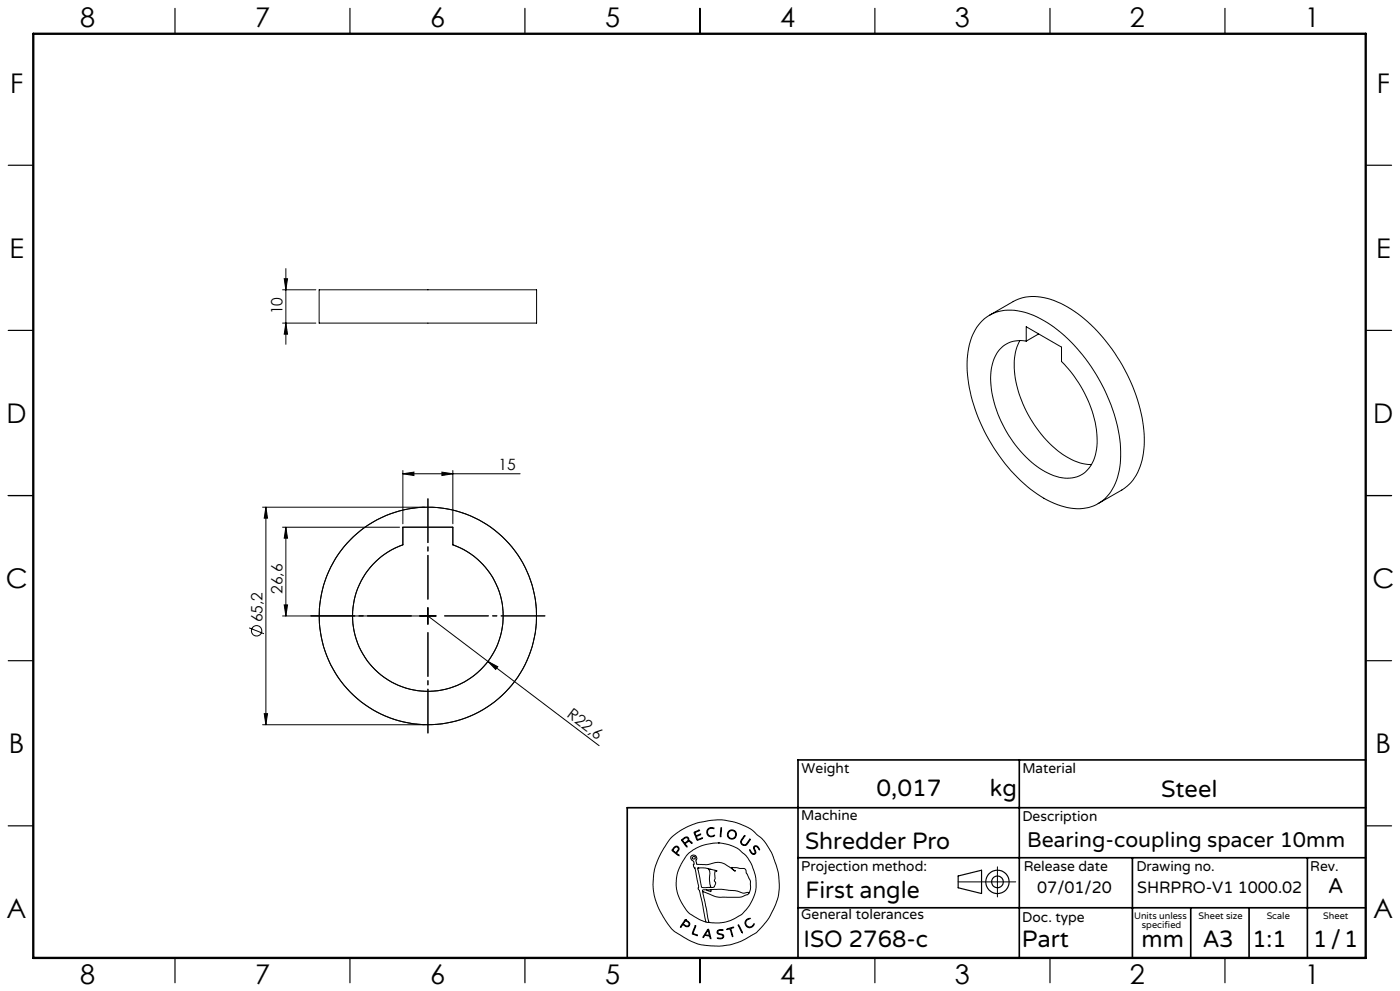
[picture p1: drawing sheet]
<svg xmlns="http://www.w3.org/2000/svg" width="420mm" height="297mm" viewBox="0 0 420 297" stroke-linecap="round" stroke-linejoin="round" font-family="sans-serif">
<g fill="none" stroke="#000" stroke-width=".3">
<path d="M84.8 86.9h10M84.8 96.8h10M85.3 83.5h1l-.5 3.4zM85.8 80.5v22.7M85.8 96.8l.5 3.4h-1zM95.7 86.9h65.3v9.9h-65.3zM294.7 96.1a12.9 12.9 0 0 1 13.4-2.3 40 40 0 0 1 19.3 16.1 47.5 47.5 0 0 1 8.8 27.9 16.1 16.1 0 0 1-5.9 12.6 13.5 13.5 0 0 1-13.1 .8 40.2 40.2 0 0 1-18.2-15.7 47.7 47.7 0 0 1-8.8-27.8 17.3 17.3 0 0 1 4.5-11.6zM296.9 94.5l7.1-4.1a15.2 15.2 0 0 1 14.2 .5 47.2 47.2 0 0 1 20.5 22.4 40.1 40.1 0 0 1 4.1 23.6 14.1 14.1 0 0 1-6.3 10l-7 4M300.4 104.2a8.2 8.2 0 0 1 7.5-2v-4.3l10.6 6.1v4.3a35.3 35.3 0 0 1 10.6 24.5 10.7 10.7 0 0 1-5.4 9.9 12.1 12.1 0 0 1-11-1.8 35.4 35.4 0 0 1-15.5-27.5 12.5 12.5 0 0 1 3.2-9.2zM306 102.1a19.2 19.2 0 0 0-.7 14.6 35.6 35.6 0 0 0 15.4 20.6 13.5 13.5 0 0 0 6.7 1.9M311.6 100.1l-3.7 2.1M78.8 152h48.6"/>
<path d="M79.8 152l.5 3.3h-1zM79.8 152v65.2M84.8 158h35.1M85.8 158v26.6M85.8 158l.5 3.3h-1zM120.9 158h15v5.3a22.6 22.6 0 0 1 10.6 34.7 22.6 22.6 0 0 1-36.3 0 22.6 22.6 0 0 1 10.7-34.7zM120.9 142l3.3-.5v1zM120.9 141v16M120.9 142h35.1M132.6 141.5l3.3 .5-3.3 .5zM135.9 141v16M74.8 188.2l4.4 1.7"/>
<path d="M84.8 184.6h46M85.3 181.3h1l-.5 3.3zM128.4 184.6l51.3 38.9M128.4 182.1v5M146.4 198.2l2.9 1.6-.6 .8zM78.8 217.2h48.6M79.3 213.9h1l-.5 3.3zM201.3 251.1l2.8-2.2 4.5-2.1 4.8-1 3.2-.1 3.7 .7 3.3 1.2 2 1.1 2.8 2.4 1.5 1.8 1.8 3.2 1.8 5.3 .3 3.5-.2 3-.8 2.8-1.7 3.7-1.8 2.5a16.5 16.5 0 0 1-6.7 5l-3.3 1.2-2.9 .4h-3.4l-2.9-.4-3.7-1.5-3.8-2.3-1.1-.9-1.2-1.6-2.3-3.7-1.2-2.8-.6-2.2-.3-3.1 .3-3.5 .9-3.2 2-4zM202 254.1l.7-.5 .6 .1 .4 .6-.1 .6a.64 .64 0 0 0-.3 1.1l.4 .5-1.7-1.2a.52 .52 0 0 1-.4-.5 .52 .52 0 0 1 .4-.6zM202.4 254l.4-.2 .5 .1 .2 .5-.2 .4a.73 .73 0 0 1-.7 .6 .73 .73 0 0 1-.7-.7zM204.5 251.6l1.1-.7h.6l.4 .3 .1 .8 .6 .2 .3 .5-.8-.5-.6 .2a.61 .61 0 0 0-.6 .5 .61 .61 0 0 0 .5 .7l-.1 .3-1.5-2zM204.8 251.7l.8-.6h.6l.2 .6-.5 .6a.52 .52 0 0 1-.6 .3 .52 .52 0 0 1-.4-.5z"/>
<path d="M208.2 249.4l1.7-.6-1 .5a.57 .57 0 0 0-.2 .9 .57 .57 0 0 0 .9 0l.6-.2-.8 .5a.46 .46 0 0 0-.5 .4 .46 .46 0 0 0 .3 .5l.1 .2 1.5-.5-1.7 .7zM212.3 248.5l.8-.5 1 .2 .1 .2-.9-.2-.7 .3-.3 .5v.7l.1 .4 .6 .4 1.3-.2a.53 .53 0 0 1-.3 .5 .53 .53 0 0 1-.5 0l-.9-.2-.4-.4-.2-1zM215.5 252.6l2.7 .4 3 1.2 2.3 1.9 .9 1.2 1.3 2.2 1.1 3.8-.1 3.5-.8 2.5a11.7 11.7 0 0 1-8.9 7.2l-2.6 .1-1.7-.2M215.5 252.6l-4.1 .6-3.4 1.5-2.1 1.8-2.1 3.5-.5 1.4-.4 2 .1 3 .9 2.9 2 3.4a9.1 9.1 0 0 0 4 2.9l1.9 .8M215.5 252.6h.1M216.3 248.1h.2v.6l-.2 1.9-.2 .2zM223.3 250.5l.1-.1 .1 .2-1.1 1.6 .2 .7 .7 .3a3.3 3.3 0 0 0 1.7-1.7v.2l-1 1.5-.4 .2-.7-.1-.6-.5-.1-.6zM224.9 254.7l.7 .9 .5 .3 .4-.3-.4-1.4 .2-.6h.9l.7 1-.1 .1-.9-1-.5 .1-.1 .4 .5 1.4-.6 .5-.9-.5zM299.2 259.8v9M205.6 275.6l-1.4 2-.1 .2h.2a.69 .69 0 0 1 .6-.6 .69 .69 0 0 1 .8 .4l.9 .1 .3-.9-1.3-1.2M205.6 275.6h.1M205.6 275.9l-.3 .5"/>
<path d="M205.7 275.9l1 .9-.1 .6-.6 .1a.7 .7 0 0 1-.9-.9l.2-.2M205.7 275.9h.1M208.5 277.5l.2-.1v.2l-.5 1.4a.56 .56 0 0 0-.2 .7 .56 .56 0 0 0 .7 .3l.5 .4-1.6-.6zM209.3 260.2l2.3-.1 3.1 .8 .4 .3a.35 .35 0 0 0-.5-.2 .35 .35 0 0 0-.1 .5v1.8l-.2 .7 .4 .8-.4 1-.5 .2h-2.6a.85 .85 0 0 1-.8-.2 .85 .85 0 0 1-.1-.9zM209.4 260.1h.1M210.8 267.2l1.9 9.2M210.8 267.2l3.7 1.5 1.3 .2h6.3l2.1-.8 .4-.3M211.8 276.4h.9M211.9 266.7h-1.1v.5M212.1 260.2a2.12 2.12 0 0 1 .8 2.7v1.9l.3 .9-.3 .2M212.3 278.6l.1-.1a4.3 4.3 0 0 1 .9 2.6v.2h-.2a.74 .74 0 0 0-.8-.8l-.2-.1a.82 .82 0 0 0-1.1 .6l-.1-.3zM212.3 278.9l.4 .9a.4 .4 0 0 1-.1 .6 .4 .4 0 0 1-.6-.2l-.4-.1z"/>
<path d="M212.4 278.9h.1M212.7 276.4h.1M213 260.6h.1M213.3 266.6l3.2-.1 4.2 .4 2.3 .8 1.1-.2a.3 .3 0 0 1 .4-.1 .3 .3 0 0 1 .1 .4M213.3 266.6v.6l-1.4-.5M213.3 266.6l-1.4 .1M215.3 278.9l.6-.3 1 .1v.2h-1.4l-.2 .6 .3 .2 1.4 .5 .1 .5-.2 .4-.6 .3-1.1-.2h1.1l.6-.5-.3-.5-1.4-.5-.1-.4zM218 278.4l2.1-.5-.8 .4 .5 2.4-.8-2.3-.8 .2zM221.5 277.2l1.2 2.2v.2zM221.5 277.1h.1M224 275.6l.7-.4 .3 .1-.8 .4-.4 .6v.6l.5 .7 .9 .2 .9-.9a.41 .41 0 0 1 .1 .5 .41 .41 0 0 1-.4 .2l-1 .5-.9-.5-.4-1.1zM224.6 267.8l.5-1.4v-2.3l-1.7-3.8-3.9-.3 .3 .5 .8 .6h-.1l-3.1-2.2-1.7-.5-3.6 .7-3-.1-.3-.9 .3-.8-.3-.7-.6-.3-.7 .1-.3 .4v.4l1 1.1-.1 1.4 .4 .5 1.1 5.4-.2 .8 .4 .4 .3 1.1 1.7 8.5"/>
<path d="M287.4 264.3h17.3"/>
<circle cx="77" cy="189.1" r="1.56"/>
<circle cx="128.4" cy="184.6" r="32.6"/>
<circle cx="208.1" cy="257.1" r=".44"/>
<circle cx="219.5" cy="250.1" r="1.17"/>
<circle cx="219.6" cy="250.1" r="1.38"/>
</g>
<g fill="none" stroke="#000" stroke-width=".35">
<path d="M52.5 2.5v7.5M105 2.5v7.5M157.5 2.5v7.5M210 2.5v7.5M262.5 2.5v7.5M315 2.5v7.5M367.5 2.5v7.5M2.5 49.5h7.5M410 49.5h7.5M2.5 99h7.5M410 99h7.5M2.5 148.5h7.5"/>
<path d="M410 148.5h7.5M2.5 198h7.5M410 198h7.5M2.5 247.5h7.5M410 247.5h7.5M287.4 262.5l7.1-1.7v7l-7.1-1.7zM52.5 287v7.5M105 287v7.5M157.5 287v7.5M210 287v7.5M262.5 287v7.5M315 287v7.5"/>
<path d="M367.5 287v7.5"/>
<circle cx="299.2" cy="264.3" r="3.5"/>
<circle cx="299.2" cy="264.3" r="1.75"/>
</g>
<path d="M128.4 179.6v-30.1M123.4 184.6h-30.1M128.4 189.6v30.1M133.4 184.6h30.1" fill="none" stroke="#000" stroke-width=".3" stroke-dasharray="15.2 1.3 1.3 1.3" stroke-dashoffset="2.1"/>
<path d="M305.8 227.7v59.2M409.7 227.7h-170.3v59.2M239.4 257.1h170.3M339.7 257.1v29.9M392.2 257.1v29.8M409.7 242.1h-221.5v45M239.4 272.1h170.3M357.2 272.1v14.8M374.7 272.1v14.8" fill="none" stroke="#000" stroke-width=".5"/>
<path d="M10 10.1h399.7v277h-399.7z" fill="none" stroke="#000" stroke-width=".7"/>
<g fill="#000">
<path d="M146.4 198.2l2.9 1.6-.6 .8z"/>
<path d="M85.3 83.5h1l-.5 3.4zM85.8 96.8l.5 3.4h-1zM85.8 158l.5 3.3h-1zM85.3 181.3h1l-.5 3.3z"/>
<path d="M120.9 142l3.3-.5v1zM132.6 141.5l3.3 .5-3.3 .5z"/>
<path d="M79.3 213.9h1l-.5 3.3zM79.8 152l.5 3.3h-1z"/>
</g>
<g font-size="8.1">
<text x="24" y="8">8</text>
<text x="76.5" y="8">7</text>
<text x="129" y="8">6</text>
<text x="181.5" y="8">5</text>
<text x="234" y="8">4</text>
<text x="286.5" y="8">3</text>
<text x="339" y="8">2</text>
<text x="391.5" y="8">1</text>
<text x="3" y="27.7">F</text>
<text x="413" y="27.7">F</text>
<text x="2.8" y="77.2">E</text>
<text x="412.8" y="77.2">E</text>
<text x="2" y="126.7">D</text>
<text x="412" y="126.7">D</text>
<text x="1.7" y="176.2">C</text>
<text x="411.7" y="176.2">C</text>
<text x="2.7" y="225.7">B</text>
<text x="412.7" y="225.7">B</text>
<text x="2" y="275.2">A</text>
<text x="412" y="275.2">A</text>
<text x="24" y="295">8</text>
<text x="76.5" y="295">7</text>
<text x="129" y="295">6</text>
<text x="181.5" y="295">5</text>
<text x="234" y="295">4</text>
<text x="286.5" y="295">3</text>
<text x="339" y="295">2</text>
<text x="391.5" y="295">1</text>
</g>
<g font-size="7.1">
<text x="263" y="238.5">0,017</text>
<text x="297" y="238.5">kg</text>
<text x="348.3" y="239">Steel</text>
<text x="241.5" y="254.4">Shredder Pro</text>
<text x="241.6" y="269.2">First angle</text>
<text x="241.1" y="283.7">ISO 2768-c</text>
<text x="306.6" y="283.9">Part</text>
<text x="342.5" y="283.9">mm</text>
<text x="360.9" y="283.8">A3</text>
<text x="375.7" y="283.9">1:1</text>
<text x="393.9" y="283.9">1/1</text>
</g>
<g font-size="6.3">
<text x="308.1" y="253.8">Bearing-coupling spacer 10mm</text>
<text x="398.5" y="267.7">A</text>
</g>
<g font-size="4.9">
<text x="311.2" y="267.6">07/01/20</text>
<text x="341.2" y="267.6">SHRPRO-V1 1000.02</text>
</g>
<g font-size="4.7">
<text x="84.8" y="94.2" transform="rotate(-90 84.8 94.2)">10</text>
<text x="149.6" y="141">15</text>
<text x="84.8" y="178" transform="rotate(-90 84.8 178)">26,6</text>
<text x="78.7" y="186.5" transform="rotate(-90 78.7 186.5)">65,2</text>
<text x="169.9" y="214.7" transform="rotate(37 169.9 214.7)">R22,6</text>
</g>
<g font-size="4.2">
<text x="240.5" y="231.7">Weight</text>
<text x="306.7" y="231.7">Material</text>
<text x="240.4" y="245.9">Machine</text>
<text x="306.7" y="246.1">Description</text>
<text x="240.4" y="261.1">Projection method:</text>
<text x="307.1" y="261">Release date</text>
<text x="340.9" y="261">Drawing no.</text>
<text x="393.1" y="261">Rev.</text>
<text x="240.4" y="275.6">General tolerances</text>
<text x="306.7" y="276.2">Doc. type</text>
</g>
<g font-size="2.8">
<text x="340.2" y="275.3">Units unless</text>
<text x="359.6" y="275.3">Sheet size</text>
<text x="380" y="275.3">Scale</text>
<text x="396.9" y="275.3">Sheet</text>
<text x="342.6" y="278.2">specified</text>
</g>
</svg>
